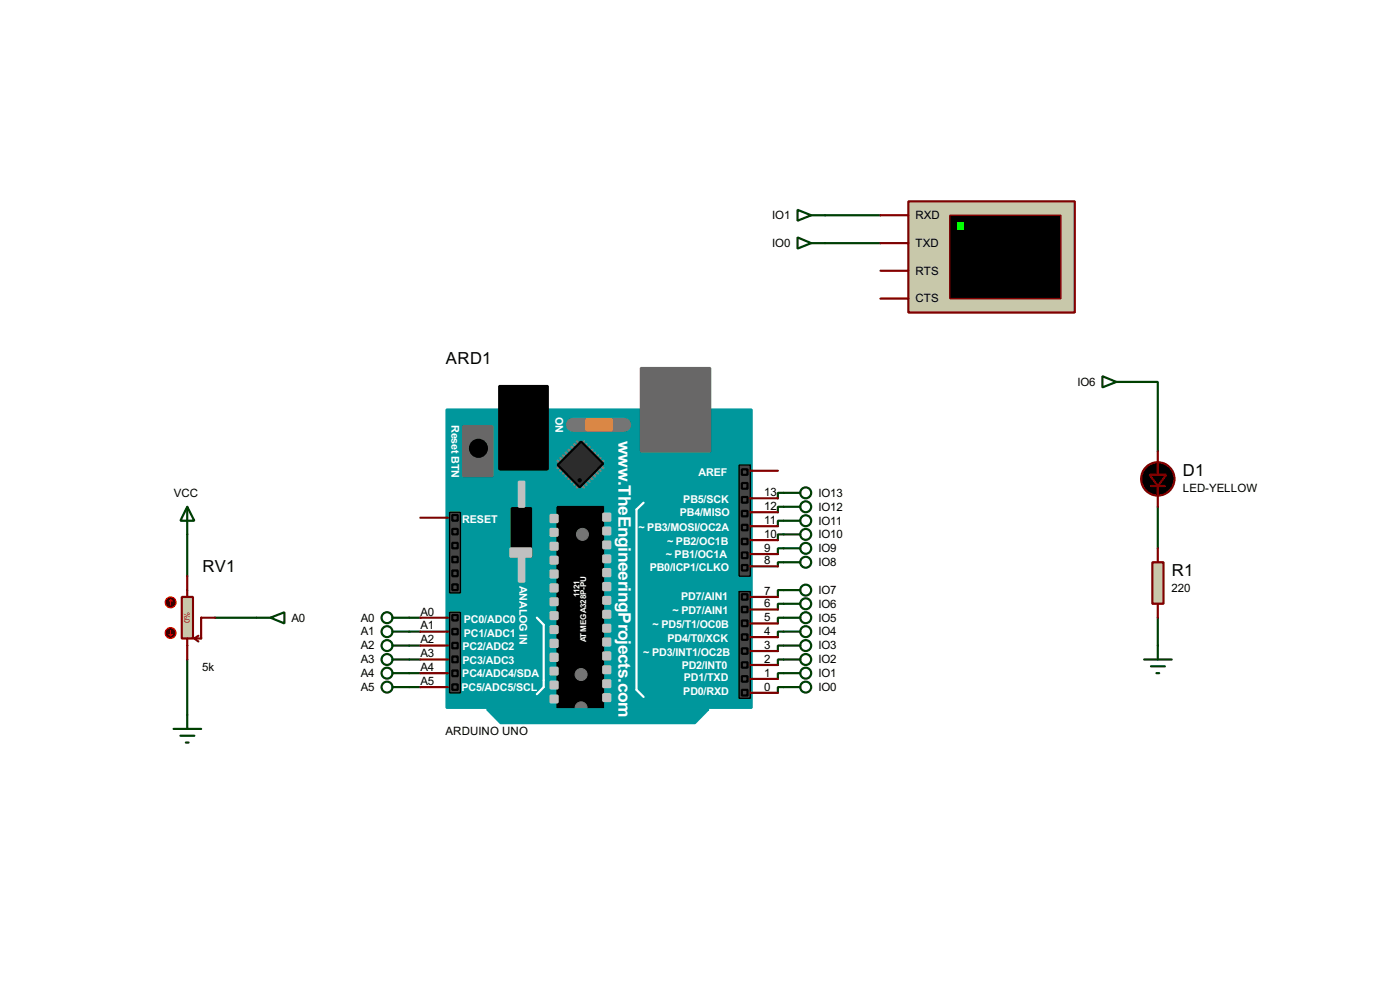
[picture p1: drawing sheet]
<svg xmlns="http://www.w3.org/2000/svg" width="256mm" height="180mm" viewBox="0 0 256 180" stroke-linecap="round" stroke-linejoin="round" font-family="sans-serif">
<g fill="none" stroke="#004000" stroke-width=".4">
<path d="M151.2 39.4h10.1M151.2 44.5h10.1M207.1 69.9h5v12.7M34.3 97.8v7.7M143.6 90.2h-1.1v1M143.6 92.8h-1.1v1M143.6 95.3h-1.1v1M143.6 97.8h-1.1v1.1M212.1 92.8v7.6M39.4 113.1h7.6M75 118.2h2M75 115.6h2"/>
<path d="M75 113.1h2M143.6 100.4h-1.1v1M143.6 102.9h-1.1v.8M143.6 108h-1.1v1.3M143.6 110.5h-1.1v1.1M143.6 113.1h-1.1v1M143.6 115.6h-1.1v1M143.6 118.2h-1.1v1M212.1 113.1v5.1M34.3 120.7v10.2M75 125.8h2M75 123.2h2"/>
<path d="M75 120.7h2M143.6 120.7h-1.1v1M143.6 123.2h-1.1v1.1M143.6 125.8h-1.1v1"/>
</g>
<path d="M81.8 75h55.9v54.6h-55.9z" fill="#00979c" stroke="#00979c" stroke-width=".4"/>
<g fill="#686767" stroke="#686767" stroke-width=".4">
<path d="M117.4 67.4h12.7v15.2h-12.7z"/>
<path d="M84.9 78h5.3v9.2h-5.3z"/>
</g>
<path d="M91.5 70.7h8.9v15.2h-8.9zM93.8 93h3.5v8.9h-3.5zM102.2 92.8h8.3v36.8h-8.3z" fill="#000" stroke="#000" stroke-width=".4"/>
<path d="M117.9 92l-1.3 1.3v33l1.3 1.3M98.4 113.1l1.2 1.3v11.4l-1.2 1.3" fill="none" stroke="#fff" stroke-width=".4"/>
<g fill="#c0c0c0" stroke="#c0c0c0" stroke-width=".4">
<path d="M110.5 94h1.3v1.3h-1.3z"/>
<path d="M110.5 96.6h1.3v1.2h-1.3z"/>
<path d="M110.5 99.1h1.3v1.3h-1.3z"/>
<path d="M110.5 101.7h1.3v1.2h-1.3z"/>
<path d="M110.5 104.2h1.3v1.3h-1.3z"/>
<path d="M110.5 106.7h1.3v1.3h-1.3z"/>
<path d="M110.5 109.3h1.3v1.2h-1.3z"/>
<path d="M110.5 111.8h1.3v1.3h-1.3z"/>
<path d="M110.5 114.4h1.3v1.2h-1.3z"/>
<path d="M110.5 116.9h1.3v1.3h-1.3z"/>
<path d="M110.5 119.4h1.3v1.3h-1.3z"/>
<path d="M110.5 122h1.3v1.2h-1.3z"/>
<path d="M110.5 124.5h1.3v1.3h-1.3z"/>
<path d="M110.5 127.1h1.3v1.2h-1.3z"/>
<path d="M100.9 94.3h1.3v1.3h-1.3z"/>
<path d="M100.9 96.8h1.3v1.3h-1.3z"/>
<path d="M100.9 99.4h1.3v1.2h-1.3z"/>
<path d="M100.9 101.9h1.3v1.3h-1.3z"/>
<path d="M100.9 104.4h1.3v1.3h-1.3z"/>
<path d="M100.9 107h1.3v1.3h-1.3z"/>
<path d="M100.9 109.5h1.3v1.3h-1.3z"/>
<path d="M100.9 112.1h1.3v1.2h-1.3z"/>
<path d="M100.9 114.6h1.3v1.3h-1.3z"/>
<path d="M100.9 117.1h1.3v1.3h-1.3z"/>
<path d="M100.9 119.7h1.3v1.3h-1.3z"/>
<path d="M100.9 122.2h1.3v1.3h-1.3z"/>
<path d="M100.9 124.8h1.3v1.2h-1.3z"/>
<path d="M100.9 127.3h1.3v1.3h-1.3z"/>
<path d="M93.5 100.4h3.8v1.5h-3.8z"/>
<path d="M95.1 88.2h1v4.6h-1z"/>
<path d="M95.1 101.9h1v4.6h-1z"/>
</g>
<circle cx="87.6" cy="82.1" r="1.55" fill="#000" stroke="#000" stroke-width=".4"/>
<path d="M105 77.8h9.4" fill="none" stroke="#757575" stroke-width="2.6"/>
<path d="M107.5 76.8h4.6v2h-4.6z" fill="#ff8000" stroke="#ff8000" stroke-width=".4"/>
<g fill="none" stroke="#808080" stroke-width=".45">
<path d="M102.2 84.4l.5 .5M102.7 83.9l.5 .5M102.7 85.1l-.5 .6M103.2 83.4l.5 .5M103.2 85.7l-.5 .5M103.7 82.9l.5 .5M103.7 86.2l-.5 .5M104.2 82.4l.5 .5M104.2 86.7l-.5 .5M104.7 81.8l.5 .6M104.7 87.2l-.5 .5M105.2 81.3l.5 .5"/>
<path d="M105.2 87.7l-.5 .5M105.7 80.8l.5 .5M105.7 88.2l-.5 .5M106.2 88.7l-.5 .5M106.5 88.7l.5 .5M107 88.2l.5 .5M107 80.8l-.5 .5M107.5 87.7l.5 .5M107.5 81.3l-.5 .5M108 87.2l.5 .5M108 81.8l-.5 .6M108.5 86.7l.5 .5"/>
<path d="M108.5 82.4l-.5 .5M109 86.2l.5 .5M109 82.9l-.5 .5M109.5 85.7l.5 .5M109.5 83.4l-.5 .5M110 85.1l.5 .6M110 83.9l-.5 .5M110.5 84.4l-.5 .5"/>
</g>
<path d="M102.2 85.1l4.3-4.3 4 4.1-4.3 4.3z" fill-rule="evenodd" fill="#2c2c2c" stroke="#000" stroke-width=".4"/>
<circle cx="106.2" cy="87.9" r=".3" fill="#000" stroke="#000" stroke-width=".18"/>
<path d="M135.4 85.1h2.1v20.4h-2.1z" fill="#464646" stroke="#000" stroke-width=".25"/>
<circle cx="106.4" cy="123.5" r="1.1" fill="#757575" stroke="#757575" stroke-width=".18"/>
<g fill="#464646" stroke="#000" stroke-width=".4">
<path d="M135.9 85.9h1.1v1h-1.1z"/>
<path d="M135.9 91h1.1v1h-1.1z"/>
<path d="M135.9 93.5h1.1v1h-1.1z"/>
<path d="M135.9 96.1h1.1v1h-1.1z"/>
<path d="M135.9 98.6h1.1v1h-1.1z"/>
<path d="M135.9 101.1h1.1v1.1h-1.1z"/>
<path d="M135.9 88.4h1.1v1.1h-1.1z"/>
<path d="M135.9 103.4h1.1v1h-1.1z"/>
</g>
<g fill="#757575" stroke="#757575" stroke-width=".18">
<circle cx="106.7" cy="97.8" r="1.1"/>
<circle cx="106.4" cy="129.6" r="1.1"/>
</g>
<path d="M89.2 129.8h40.6l-2.5 2.6h-35.6z" fill-rule="evenodd" fill="#00979c" stroke="#00979c" stroke-width=".4"/>
<g fill="#464646" stroke="#000" stroke-width=".25">
<path d="M82.4 93.8h2v14.7h-2z"/>
<path d="M135.4 108.3h2.1v19.5h-2.1z"/>
<path d="M82.4 112.1h2v14.7h-2z"/>
</g>
<g fill="#464646" stroke="#000" stroke-width=".4">
<path d="M82.9 96.8h1v1h-1z"/>
<path d="M82.9 101.9h1v1h-1z"/>
<path d="M82.9 107h1v1h-1z"/>
<path d="M82.9 104.4h1v1.1h-1z"/>
<path d="M82.9 99.4h1v1h-1z"/>
<path d="M82.9 94.3h1v1h-1z"/>
<path d="M135.9 108.8h1.1v1h-1.1z"/>
<path d="M135.9 111.1h1.1v1h-1.1z"/>
<path d="M135.9 113.6h1.1v1h-1.1z"/>
<path d="M135.9 116.1h1.1v1h-1.1z"/>
<path d="M135.9 118.7h1.1v1h-1.1z"/>
<path d="M135.9 121.2h1.1v1h-1.1z"/>
<path d="M135.9 123.8h1.1v1h-1.1z"/>
<path d="M135.9 126.3h1.1v1h-1.1z"/>
<path d="M82.9 112.6h1v1h-1z"/>
<path d="M82.9 115.1h1v1h-1z"/>
<path d="M82.9 117.7h1v1h-1z"/>
<path d="M82.9 120.2h1v1h-1z"/>
<path d="M82.9 122.7h1v1.1h-1z"/>
<path d="M82.9 125.3h1v1h-1z"/>
</g>
<g fill="none" stroke="#800000" stroke-width=".4">
<path d="M77 94.8h5.1M137.5 98.9h5M137.5 96.3h5M137.5 93.8h5M137.5 91.2h5M137.5 86.2h5M77 118.2h5.1M77 115.6h5.1M77 113.1h5.1M137.5 119.2h5M137.5 116.6h5M137.5 114.1h5"/>
<path d="M137.5 111.6h5M137.5 109.3h5M137.5 103.7h5M137.5 101.4h5M77 125.8h5.1M77 123.2h5.1M77 120.7h5.1M137.5 126.8h5M137.5 124.3h5M137.5 121.7h5"/>
</g>
<g fill="none" stroke="#004000" stroke-width=".4">
<path d="M143.6 90.2h3M143.6 92.8h3M143.6 95.3h3M143.6 97.8h3M71.9 113.1h3.1M71.9 115.6h3.1M71.9 118.2h3.1M143.6 100.4h3M143.6 102.9h3M143.6 108h3M143.6 110.5h3M143.6 113.1h3"/>
<path d="M143.6 115.6h3M143.6 118.2h3M71.9 120.7h3.1M71.9 123.2h3.1M71.9 125.8h3.1M143.6 120.7h3M143.6 123.2h3M143.6 125.8h3"/>
<circle cx="147.6" cy="95.3" r="1"/>
<circle cx="147.6" cy="97.8" r="1"/>
<circle cx="147.6" cy="90.2" r="1"/>
<circle cx="147.6" cy="92.8" r="1"/>
<circle cx="70.9" cy="115.6" r="1"/>
<circle cx="70.9" cy="118.2" r="1"/>
<circle cx="70.9" cy="113.1" r="1"/>
<circle cx="147.6" cy="113.1" r="1"/>
<circle cx="147.6" cy="102.9" r="1"/>
<circle cx="147.6" cy="115.6" r="1"/>
<circle cx="147.6" cy="118.2" r="1"/>
<circle cx="147.6" cy="100.4" r="1"/>
<circle cx="147.6" cy="110.5" r="1"/>
<circle cx="147.6" cy="108" r="1"/>
<circle cx="70.9" cy="123.2" r="1"/>
<circle cx="70.9" cy="120.7" r="1"/>
<circle cx="70.9" cy="125.8" r="1"/>
<circle cx="147.6" cy="120.7" r="1"/>
<circle cx="147.6" cy="125.8" r="1"/>
<circle cx="147.6" cy="123.2" r="1"/>
</g>
<path d="M211.1 102.9h2.1v7.6h-2.1z" fill="#c8c8aa" stroke="#800000" stroke-width=".4"/>
<path d="M210.9 89h2.5M212.1 82.6v4.3M212.1 89v3.8M212.1 100.4v2.5M212.1 110.5v2.6" fill="none" stroke="#800000" stroke-width=".4"/>
<g fill="#000" stroke="#800000" stroke-width=".4">
<path d="M210.6 86.9h3.1l-1.6 2.1z"/>
<circle cx="212.1" cy="87.7" r="3.1"/>
</g>
<path d="M202 68.9l2.5 1-2.5 1zM204.5 69.9h2.6M212.1 118.2v2.5M209.6 120.7h5.1M210.9 122h2.5M211.9 123.2h.5" fill="none" stroke="#004000" stroke-width=".4"/>
<path d="M33.3 109.3h2.1v7.6h-2.1z" fill="#c8c8aa" stroke="#800000" stroke-width=".4"/>
<path d="M34.3 105.5v3.8M34.3 116.9v3.8M35.6 116.9l.8 .5M36.4 116.4l-.8 .5M39.4 113.1h-2.5v3.8h-1.3" fill="none" stroke="#800000" stroke-width=".4"/>
<circle cx="31.2" cy="110.3" r="1" fill="#400000" stroke="#f00" stroke-width=".2"/>
<path d="M31.3 109.8l-.3 .2M31.3 109.8l.3 .2M31.3 109.8v1" fill="none" stroke="#f00" stroke-width=".2"/>
<circle cx="31.2" cy="115.9" r="1" fill="#400000" stroke="#f00" stroke-width=".2"/>
<path d="M31 116.1l.3 .3M31.3 115.4v1M31.6 116.1l-.3 .3" fill="none" stroke="#f00" stroke-width=".2"/>
<path d="M34.3 92.8l1.3 2.5h-2.5zM34.3 92.8v5M47 113.1h2.6M49.6 113.1l2.5-1v2zM31.8 133.4h5.1M33.1 134.7h2.5M34.1 135.9h.5M34.3 130.9v2.5" fill="none" stroke="#004000" stroke-width=".4"/>
<path d="M166.4 36.9h30.5v20.3h-30.5z" fill="#c8c8aa" stroke="#800000" stroke-width=".4"/>
<path d="M174 39.4h20.4v15.3h-20.4z" fill="#000" stroke="#800000" stroke-width=".25"/>
<path d="M175.3 40.7h1.3v1.3h-1.3z" fill="#0f0"/>
<path d="M161.3 39.4h5.1M161.3 49.6h5.1M161.3 44.5h5.1M161.3 54.7h5.1" fill="none" stroke="#800000" stroke-width=".4"/>
<path d="M146.1 38.4l2.5 1-2.5 1zM148.6 39.4h2.6M146.1 43.5l2.5 1-2.5 1zM148.6 44.5h2.6" fill="none" stroke="#004000" stroke-width=".4"/>
<g font-size="3.6" fill="#fff">
<text x="113.3" y="80.7" transform="rotate(90 113.3 80.7)">w</text>
<text x="113.3" y="88" transform="rotate(90 113.3 88)">.TheEngineeringProjects.com</text>
</g>
<g font-size="3.4">
<text x="81.7" y="66.6">ARD1</text>
<text x="216.7" y="87.1">D1</text>
<text x="37.1" y="104.7">RV1</text>
<text x="214.7" y="105.5">R1</text>
</g>
<g font-size="2.4">
<text x="141.5" y="40.1">IO1</text>
<text x="167.7" y="40.1">RXD</text>
<text x="141.5" y="45.2">IO0</text>
<text x="167.7" y="45.2">TXD</text>
<text x="167.7" y="50.3">RTS</text>
<text x="167.7" y="55.4">CTS</text>
<text x="197.4" y="70.6">IO6</text>
<text x="31.8" y="90.9">VCC</text>
<text x="140" y="95.9">11</text>
<text x="140" y="93.4">12</text>
<text x="140" y="90.8">13</text>
<text x="149.9" y="90.9">IO13</text>
<text x="149.9" y="93.5">IO12</text>
<text x="216.7" y="90.1">LED-YELLOW</text>
<text x="140" y="101">9</text>
<text x="140" y="98.5">10</text>
<text x="149.9" y="96">IO11</text>
<text x="149.9" y="98.5">IO10</text>
<text x="149.9" y="101.1">IO9</text>
<text x="140" y="103.3">8</text>
<text x="149.9" y="103.6">IO8</text>
<text x="53.4" y="113.8">A0</text>
<text x="66.1" y="113.8">A0</text>
<text x="77" y="112.7">A0</text>
<text x="140" y="113.7">5</text>
<text x="140" y="111.2">6</text>
<text x="140" y="108.9">7</text>
<text x="149.9" y="108.7">IO7</text>
<text x="149.9" y="111.2">IO6</text>
<text x="149.9" y="113.8">IO5</text>
<text x="214.6" y="108.4">220</text>
<text x="66.1" y="118.9">A2</text>
<text x="66.1" y="116.3">A1</text>
<text x="77" y="117.8">A2</text>
<text x="77" y="115.2">A1</text>
<text x="140" y="118.8">3</text>
<text x="140" y="116.2">4</text>
<text x="149.9" y="116.3">IO4</text>
<text x="149.9" y="118.9">IO3</text>
<text x="37.1" y="122.8">5k</text>
<text x="66.1" y="123.9">A4</text>
<text x="66.1" y="121.4">A3</text>
<text x="77" y="125.4">A5</text>
<text x="77" y="122.8">A4</text>
<text x="77" y="120.3">A3</text>
<text x="140" y="123.9">1</text>
<text x="140" y="121.3">2</text>
<text x="149.9" y="121.4">IO2</text>
<text x="149.9" y="123.9">IO1</text>
<text x="66.1" y="126.5">A5</text>
<text x="140" y="126.4">0</text>
<text x="149.9" y="126.5">IO0</text>
<text x="81.6" y="134.5">ARDUINO UNO</text>
</g>
<g font-size="2.2" fill="#fff">
<text x="82.7" y="77.8" transform="rotate(90 82.7 77.8)">Reset BTN</text>
<text x="101.8" y="76.3" transform="rotate(90 101.8 76.3)">ON</text>
<text x="128" y="87.1">AREF</text>
<text x="84.7" y="95.7">RESET</text>
<text x="124.5" y="94.4">PB4/MISO</text>
<text x="125.2" y="92.1">PB5/SCK</text>
<text x="117" y="97.2">~ PB3/MOSI/OC2A</text>
<text x="122.2" y="99.8">~ PB2/OC1B</text>
<text x="95.2" y="107.2" transform="rotate(90 95.2 107.2)">ANALOG IN</text>
<text x="119" y="104.6">PB0/ICP1/CLKO</text>
<text x="122" y="102.1">~ PB1/OC1A</text>
<text x="85" y="114">PC0/ADC0</text>
<text x="123.2" y="112.5">~ PD7/AIN1</text>
<text x="124.8" y="109.9">PD7/AIN1</text>
<text x="84.7" y="119.1">PC2/ADC2</text>
<text x="85" y="116.5">PC1/ADC1</text>
<text x="119.6" y="115">~ PD5/T1/OC0B</text>
<text x="122.3" y="117.5">PD4/T0/XCK</text>
<text x="84.7" y="123.9">PC4/ADC4/SDA</text>
<text x="84.7" y="121.6">PC3/ADC3</text>
<text x="117.9" y="120.1">~ PD3/INT1/OC2B</text>
<text x="124.9" y="122.4">PD2/INT0</text>
<text x="125.3" y="124.7">PD1/TXD</text>
<text x="84.5" y="126.4">PC5/ADC5/SCL</text>
<text x="125.2" y="127.2">PD0/RXD</text>
</g>
<g font-size="1.7" fill="#fff">
<text x="106.2" y="109.3" transform="rotate(-90 106.2 109.3)">1121</text>
<text x="107.4" y="117.6" transform="rotate(-90 107.4 117.6)">ATMEGA328P-PU</text>
</g>
<text font-size="1.6" fill="#c00000" x="34.8" y="114.1" transform="rotate(-90 34.8 114.1)">0%</text>
</svg>
